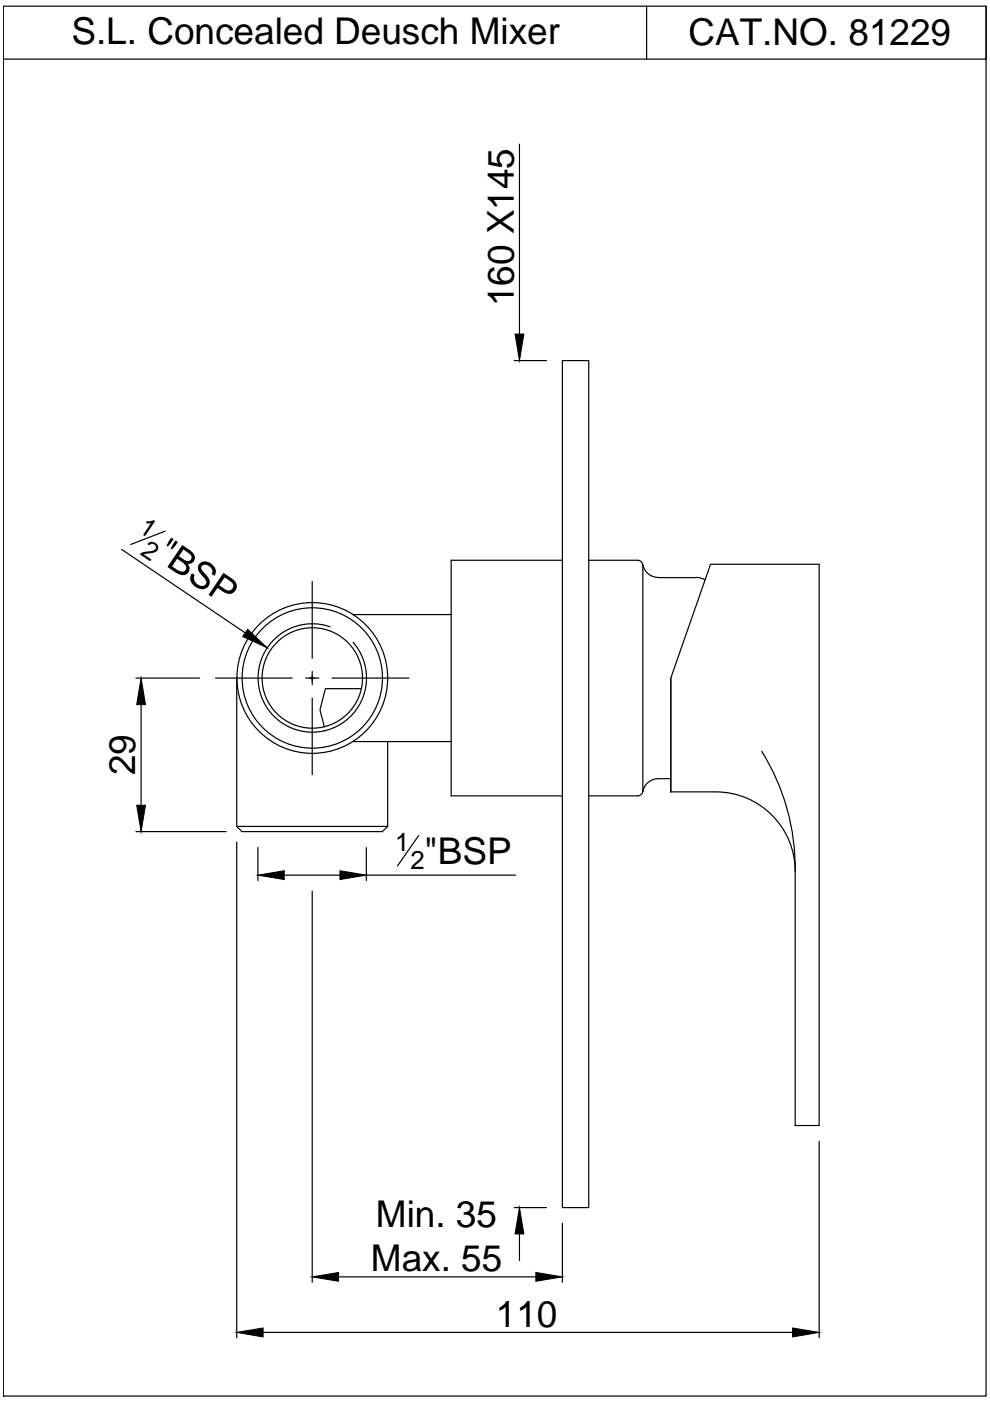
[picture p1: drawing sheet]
<svg xmlns="http://www.w3.org/2000/svg" width="210mm" height="297mm" viewBox="0 0 210 297" stroke-linecap="round" stroke-linejoin="round" font-family="sans-serif">
<!-- layer: 0 -->
<g fill="none" stroke="#000" stroke-width=".25">
<path d="M.7 1.3h208.4v294.7h-208.4zM137.1 1.3v11.2M209.1 1.3v11.2h-208.4M110.1 30.6v40.2M109 76.5h6.9M119.2 76.5h5.6v179.5h-5.6zM25.8 116.5l26.2 17.7M35 112.6l-7.3 2.8M119.2 118.8h-23.5v49.9h23.5M124.8 118.8h10.4a1.12 1.12 0 0 1 1.1 1.1M136.3 119.7a3.4 3.4 0 0 0 3.3 2.7M136.3 119.8v47.9"/>
<path d="M66.2 123.3v16.3M70 132.9a11.5 11.5 0 0 0-15.3 11 11.5 11.5 0 0 0 15.6 10.6 11.5 11.5 0 0 0 4.6-18.3M74.8 130.3h20.9M139.6 122.5h8M147.7 122.4l.7 .1 1.1 .5M28.8 143.8h13.5M29.9 149.4v21.3M45.7 143.8h16.3M50.2 143.8v31.4l1.1 1.1h29.8l1.1-1.1v-18M64.8 143.8h2.8M66.2 142.4v2.8M66.2 148v16.3"/>
<path d="M69 154.9v.1M70.4 143.8h16.3M74.8 157.2h20.9M76.6 146h-7.6l-1.2 4.5 1 3.6M142.2 143.8v24.1M161.5 159.3a46.8 46.8 0 0 1 7.1 25.4M28.8 176.3h19.1M50.2 175.2h32M50.2 178.6v105M54.7 179.7v7M77.7 179.7v7M88.8 177.2l-4.5 6.4"/>
<path d="M136.3 167.6a1.12 1.12 0 0 1-1.1 1.1h-10.4M142.2 165.1a6.2 6.2 0 0 0-4.5 .6 3.4 3.4 0 0 0-1.4 2.1M142.2 167.9h9.6a16.8 16.8 0 0 1 16.8 16.8M142.2 167.9v-24.1l8.5-24.2h23v119h-5.1v-53.9M60.3 185.5h11.8M66.2 188.9v83M77.7 185.5h31.6M109 256h6.9M119.2 259.4v12.5M173.7 242v41.6M71.8 270.7h41.8M110.1 261.6v5.7"/>
<path d="M55.8 282.5h112.2"/>
<circle cx="66.2" cy="143.7" r="16"/>
<circle cx="66.2" cy="143.7" r="14.9"/>
<circle cx="66.2" cy="143.7" r="10.6"/>
</g>
<path d="M109.2 70.8h1.9l-1 5.7zM52.5 133.4l4.1 3.9-5.1-2.3zM29.9 143.8l.9 5.6h-1.8zM29 170.7h1.8l-.9 5.6zM54.7 185.5l5.6-.9v1.9zM72.1 184.6l5.6 .9-5.6 1zM66.2 270.7l5.6-.9v1.9zM110.1 256l1 5.6h-1.9zM113.6 269.8l5.6 .9-5.6 1zM50.2 282.5l5.6-.9v1.9zM168 281.6l5.7 .9-5.7 1z" fill="#000" stroke="#000" stroke-width=".21"/>
<g font-size="7.8">
<text x="15.1" y="9.4">S.L. Concealed Deusch Mixer</text>
<text x="146" y="9.4">CAT.NO. 81229</text>
<text x="108.9" y="64.9" transform="rotate(-90 108.9 64.9)">160 X145</text>
<text x="32.7" y="118.3" transform="rotate(34 32.7 118.3)">&quot;BSP</text>
<text x="28.7" y="164.3" transform="rotate(-90 28.7 164.3)">29</text>
<text x="90" y="183.2">&quot;BSP</text>
<text x="79.7" y="260.1">Min. 35</text>
<text x="78.6" y="269.5">Max. 55</text>
<text x="105.1" y="281.3">110</text>
</g>
<g font-size="5.5">
<text x="29.2" y="112.5" transform="rotate(34 29.2 112.5)">1</text>
<text x="29.6" y="117.6" transform="rotate(34 29.6 117.6)">2</text>
<text x="83.8" y="180.4">1</text>
<text x="87" y="184.3">2</text>
</g>
</svg>
